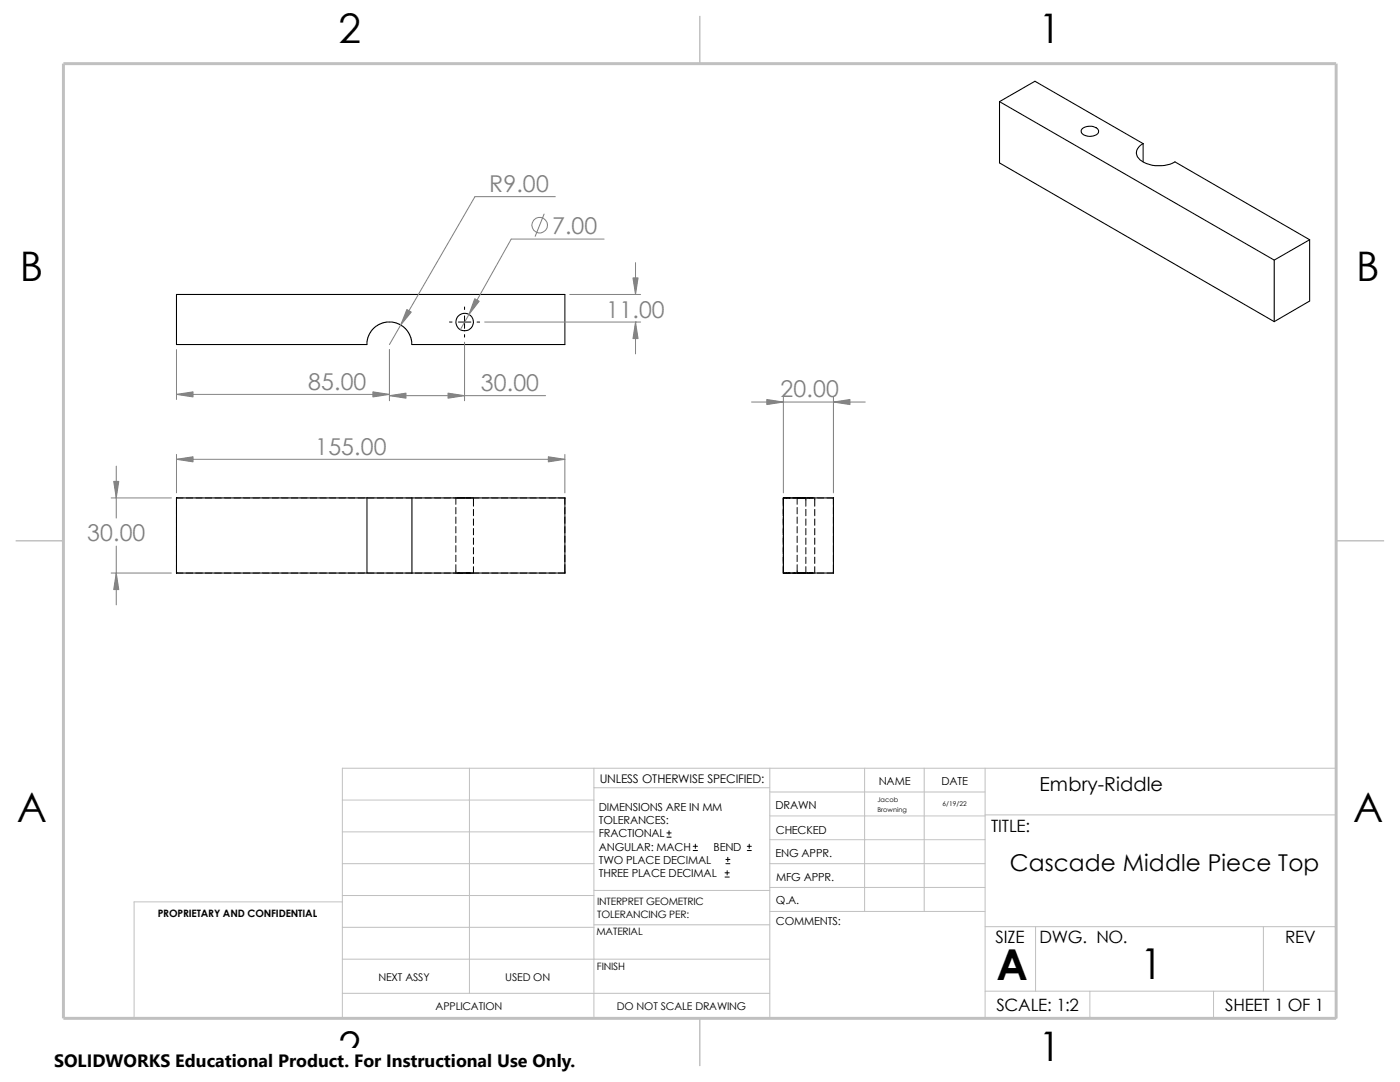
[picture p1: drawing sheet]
<svg xmlns="http://www.w3.org/2000/svg" width="279mm" height="216mm" viewBox="0 0 279 216" stroke-linecap="round" stroke-linejoin="round" font-family="sans-serif">
<g fill="none" stroke="#c0c0c0" stroke-width=".2">
<path d="M68.3 159.6h50.2M93.7 153.3v44.9M118.5 157.2h35.1M118.5 153.3v49.9M153.6 158h43M153.6 153.3v49.9M172.6 153.3v28.6M184.4 153.3v28.6M196.6 153.3v49.9M68.3 180h-41.5v23.2h239.9v-49.9h-198.4v49.9M68.3 166h50.2M68.3 178.7h50.2"/>
<path d="M68.3 172.3h50.2M118.5 177.7h35.1M153.6 177.1h43M153.6 162.8h43M153.6 172.3h43M153.6 167.6h43M196.6 162.6h70.1M68.3 191.4h85.3M68.3 185h50.2M68.3 198.2h85.3M118.5 184.5h35.1M153.6 181.9h43"/>
<path d="M196.6 184.9h70.1M196.6 197.8h70.1M206.7 184.9v12.9M217.5 197.8v5.4M242.2 197.8v5.4M252.1 184.9v12.9"/>
</g>
<path d="M139.7 3.2v9.5M3.1 107.9h9.6M266.7 107.9h9.5M139.7 203.2v9.5" fill="none" stroke="#c0c0c0" stroke-width=".3"/>
<path d="M12.7 12.7h254v190.5h-254z" fill="none" stroke="#c0c0c0" stroke-width=".59"/>
<g fill="none" stroke="#000" stroke-width=".21">
<path d="M199.5 20.3l54.8 31.6M199.5 20.3l7-4.1 21.6 12.5M199.5 20.3v12.2l54.8 31.7M215.9 25.8a2.24 2.24 0 0 1 3.3 .3 1.42 1.42 0 0 1-1.7 1.1l-1.3-.4a.72 .72 0 0 1-.3-1zM228.1 28.7v3.6M228.1 28.7a1.88 1.88 0 0 0-1.3 1.6 1.88 1.88 0 0 0 1.1 1.9 6.9 6.9 0 0 0 6.6 .1l26.9 15.5M254.3 51.9v12.3M261.4 47.8l-7.1 4.1M261.4 47.8v12.3l-7.1 4.1M73.2 68.7l.2-1.3 .9-1.6 .7-.7 .8-.5 .9-.3 1-.1 1 .1 .9 .3 1.3 1 .7 .9 .4 .9 .2 1.3h30.5v-9.9h-77.5v9.9h38M73.2 99.4h-38v14.9h38M73.2 99.4v14.9"/>
<path d="M73.2 99.4h9M82.2 99.4h30.5v14.9h-30.5M82.2 99.4v14.9M156.3 99.4h10v14.9h-10zM73.2 114.3h9"/>
<circle cx="92.7" cy="64.3" r="1.75"/>
</g>
<g fill="none" stroke="#000" stroke-width=".2">
<path d="M89.7 64.3h.5M91.5 64.3h2.5M92.7 61.3v.5M92.7 63v2.5M92.7 66.8v.5M95.2 64.3h.5M36.5 99.4h-1.3v1.2M37.2 99.4h1.2M39.1 99.4h1.2M41 99.4h1.2M42.9 99.4h1.3M44.8 99.4h1.3"/>
<path d="M46.7 99.4h1.3M48.6 99.4h1.3M50.5 99.4h1.3M52.4 99.4h1.3M54.3 99.4h1.3M56.2 99.4h1.3M58.1 99.4h1.3M60 99.4h1.3M61.9 99.4h1.3M63.8 99.4h1.3M65.7 99.4h1.3M67.6 99.4h1.3"/>
<path d="M69.6 99.4h1.2M71.5 99.4h1.2M73.4 99.4h1.2M75.3 99.4h1.2M77.2 99.4h1.2M79.1 99.4h1.2M81 99.4h1.3M82.9 99.4h1.3M84.8 99.4h1.3M86.7 99.4h1.3M88.6 99.4h1.3M90.5 99.4h5.1"/>
<path d="M91 99.4v1.2M94.5 99.4v1.6M96.2 99.4h1.3M98.1 99.4h1.3M100 99.4h1.3M101.9 99.4h1.3M103.8 99.4h1.3M105.7 99.4h1.3M107.7 99.4h1.2M109.6 99.4h1.2M111.5 99.4h1.3l-.1 1.2M159.1 99.4v1.2"/>
<path d="M161 99.4h1.5M162.6 99.4v1.6M163.2 99.4h1.2M165.1 99.4h1.3M166.3 99.4v1.2M35.2 112.7v1.6h1.3M35.2 101.3v1.2M35.2 103.2v1.2M35.2 105.1v1.2M35.2 107v1.2M35.2 108.9v1.3M35.2 110.8v1.3"/>
<path d="M37.2 114.3h1.2M39.1 114.3h1.2M41 114.3h1.2M42.9 114.3h1.3M44.8 114.3h1.3M46.7 114.3h1.3M48.6 114.3h1.3M50.5 114.3h1.3M52.4 114.3h1.3M54.3 114.3h1.3M56.2 114.3h1.3M58.1 114.3h1.3"/>
<path d="M60 114.3h1.3M61.9 114.3h1.3M63.8 114.3h1.3M65.7 114.3h1.3M67.6 114.3h1.3M69.6 114.3h1.2M71.5 114.3h1.2M73.4 114.3h1.2M75.3 114.3h1.2M77.2 114.3h1.2M79.1 114.3h1.2M81 114.3h1.3"/>
<path d="M82.9 114.3h1.3M84.8 114.3h1.3M86.7 114.3h1.3M88.6 114.3h1.3M90.5 114.3h5.1M91 101.3v1.2M91 103.2v1.2M91 105.1v1.2M91 107v1.2M91 108.9v1.3M91 110.8v1.3M91 112.7v1.6"/>
<path d="M94.5 101.6v1.3M94.5 103.5v1.3M94.5 105.5v1.2M94.5 107.4v1.2M94.5 109.3v1.2M94.5 111.2v1.2M94.5 113.1v1.2M96.2 114.3h1.3M98.1 114.3h1.3M100 114.3h1.3M101.9 114.3h1.3M103.8 114.3h1.3"/>
<path d="M105.7 114.3h1.3M107.7 114.3h1.2M109.6 114.3h1.2M112.7 112.7l.1 1.6h-1.3M112.7 101.3v1.2M112.7 103.2v1.2M112.7 105.1v1.2M112.7 107v1.2M112.7 108.9v1.3M112.7 110.8v1.3M156.3 112.7v1.6h4.5v-1.2M156.3 101v-1.6h4.5v1.6"/>
<path d="M156.3 101.3v1.6M156.3 103.2v1.6M156.3 105.1v1.6M156.3 107v1.6M156.3 108.9v1.6M156.3 110.8v1.6M159.1 101.3v1.2M159.1 103.2v1.2M159.1 105.1v1.2M159.1 107v1.2M159.1 108.9v1.3M159.1 110.8v1.3"/>
<path d="M159.1 112.7v1.6M160.8 101.6v1.3M160.8 103.5v1.3M160.8 105.5v1.2M160.8 107.4v1.2M160.8 109.3v1.2M160.8 111.2v1.2M161 114.3h1.5M162.6 101.6v1.3M162.6 103.5v1.3M162.6 105.5v1.2M162.6 107.4v1.2"/>
<path d="M162.6 109.3v1.2M162.6 111.2v1.2M162.6 113.1v1.2M163.2 114.3h1.2M165.1 114.3h1.3M166.3 101.3v1.2M166.3 103.2v1.2M166.3 105.1v1.2M166.3 107v1.2M166.3 108.9v1.3M166.3 110.8v1.3M166.3 112.7v1.6"/>
<path d="M133.1 167h.8M133.1 166.2h.8M133.5 165.8v.8M138.3 169.7h.9M138.3 168.9h.9M138.8 168.4v.9M144.7 175h.8M144.7 174.2h.8M144.9 172.3h.8M144.9 171.5h.8M145.1 173.7v.9M145.2 171.1v.8"/>
<path d="M149.1 169.7h.8M149.1 168.9h.8M149.5 168.4v.9"/>
</g>
<g fill="none" stroke="#808080" stroke-width=".2">
<path d="M110.8 39.2h-16l-17.1 29.5M108.6 42.7l-1.8 4.5M113.7 58.8h14.1M120.6 47.7h-18.6l-10.1 18.1M126.8 58.8h.1M126.8 52.4v6.4M35.2 69.8v9.9M35.2 78.7h42.5M77.7 79h31.2M77.7 69.8v10.2M92.7 68.3v11.7M96.7 64.3h31.1"/>
<path d="M126.8 64.3h.1M126.8 64.3v6.3M156.3 79.2v19.1M166.3 79.2v19.1M22.2 99.4h12M23.2 93v10.4M35.2 91.7h77.5M35.2 90.7v7.6M112.7 90.7v7.6M150 80.2h22.7M22.2 114.3h12M23.2 109v11.7"/>
<circle cx="107.7" cy="44.9" r="1.56"/>
</g>
<g fill="#808080" stroke="#808080" stroke-width=".2">
<path d="M153 79.7l3.3 .5-3.3 .5z"/>
<path d="M166.3 80.2l3.3-.5v1z"/>
<path d="M109.4 91.1l3.3 .6-3.3 .5z"/>
<path d="M35.2 91.7l3.3-.6v1.1z"/>
<path d="M23.2 114.3l.5 3.3h-1z"/>
<path d="M22.7 96.1h1l-.5 3.3z"/>
<path d="M81.2 61.8l.9 .5-2.1 2.6z"/>
<path d="M94.7 59.6l.9 .5-2 2.6z"/>
<path d="M35.2 78.7l3.3-.5v1z"/>
<path d="M77.7 79l3.3-.6v1.1z"/>
<path d="M89.4 78.4l3.3 .6-3.3 .5z"/>
<path d="M74.4 78.2l3.3 .5-3.3 .5z"/>
<path d="M126.3 55.5h1l-.5 3.3z"/>
<path d="M126.8 64.3l.5 3.3h-1z"/>
</g>
<path d="M10.8 209.2h104.1v6.7h-104.1z" fill="#fff"/>
<g font-size="8.5">
<text x="198.8" y="195.5">A</text>
<text x="227.5" y="195.3">1</text>
</g>
<g font-size="8.1">
<text x="67.6" y="8.5">2</text>
<text x="207.3" y="8.5">1</text>
<text x="4" y="56.1">B</text>
<text x="270.7" y="56.1">B</text>
<text x="3.3" y="164.1">A</text>
<text x="270" y="164.1">A</text>
<text x="67.6" y="211.7">2</text>
<text x="207.3" y="211.7">1</text>
</g>
<g font-size="4.6" fill="#808080">
<text x="97.6" y="38.3">R9.00</text>
<text x="110.2" y="46.7">7.00</text>
<text x="121" y="63.4">11.00</text>
<text x="61.5" y="77.8">85.00</text>
<text x="95.9" y="78">30.00</text>
<text x="155.8" y="79.3">20.00</text>
<text x="62.9" y="90.7">155.00</text>
<text x="17.4" y="108">30.00</text>
</g>
<text font-size="4.6" x="201.5" y="173.8">Cascade Middle Piece Top</text>
<text font-size="3.9" x="207.5" y="157.9">Embry-Riddle</text>
<text font-size="3.6" x="10.8" y="213">SOLIDWORKS Educational Product. For Instructional Use Only.</text>
<g font-size="3.4">
<text x="197.8" y="166">TITLE:</text>
<text x="198.7" y="188.1">SIZE</text>
<text x="207.5" y="188.1">DWG. NO.</text>
<text x="256.5" y="188.2">REV</text>
<text x="198.8" y="201.7">SCALE: 1:2</text>
<text x="244.5" y="201.7">SHEET 1 OF 1</text>
</g>
<text font-size="2.4" x="119.7" y="156.2">UNLESS OTHERWISE SPECIFIED:</text>
<g font-size="2.2">
<text x="119.5" y="161.8">DIMENSIONS ARE IN MM</text>
<text x="154.8" y="161.5">DRAWN</text>
<text x="175.4" y="156.7">NAME</text>
<text x="187.9" y="156.7">DATE</text>
<text x="119.5" y="164.4">TOLERANCES:</text>
<text x="119.5" y="167.1">FRACTIONAL</text>
<text x="154.8" y="166.3">CHECKED</text>
<text x="119.5" y="169.8">ANGULAR: MACH</text>
<text x="119.5" y="172.4">TWO PLACE DECIMAL</text>
<text x="142.4" y="169.8">BEND</text>
<text x="154.8" y="171">ENG APPR.</text>
<text x="119.5" y="175">THREE PLACE DECIMAL</text>
<text x="154.9" y="175.7">MFG APPR.</text>
<text x="154.9" y="180.5">Q.A.</text>
<text x="154.9" y="184.7">COMMENTS:</text>
</g>
<g font-size="2.1">
<text x="75.5" y="195.7">NEXT ASSY</text>
<text x="100.8" y="195.7">USED ON</text>
<text x="86.9" y="201.5">APPLICATION</text>
<text x="123.1" y="201.6">DO NOT SCALE DRAWING</text>
</g>
<g font-size="2">
<text x="31.5" y="183">PROPRIETARY AND CONFIDENTIAL</text>
<text x="119.2" y="180.6">INTERPRET GEOMETRIC</text>
<text x="119.2" y="183.1">TOLERANCING PER:</text>
<text x="119" y="186.6">MATERIAL</text>
<text x="119.1" y="193.5">FINISH</text>
</g>
<g font-size="1.3">
<text x="175.1" y="160">Jacob</text>
<text x="188.1" y="160.8">6/19/22</text>
<text x="175.1" y="162">Browning</text>
</g>
</svg>
